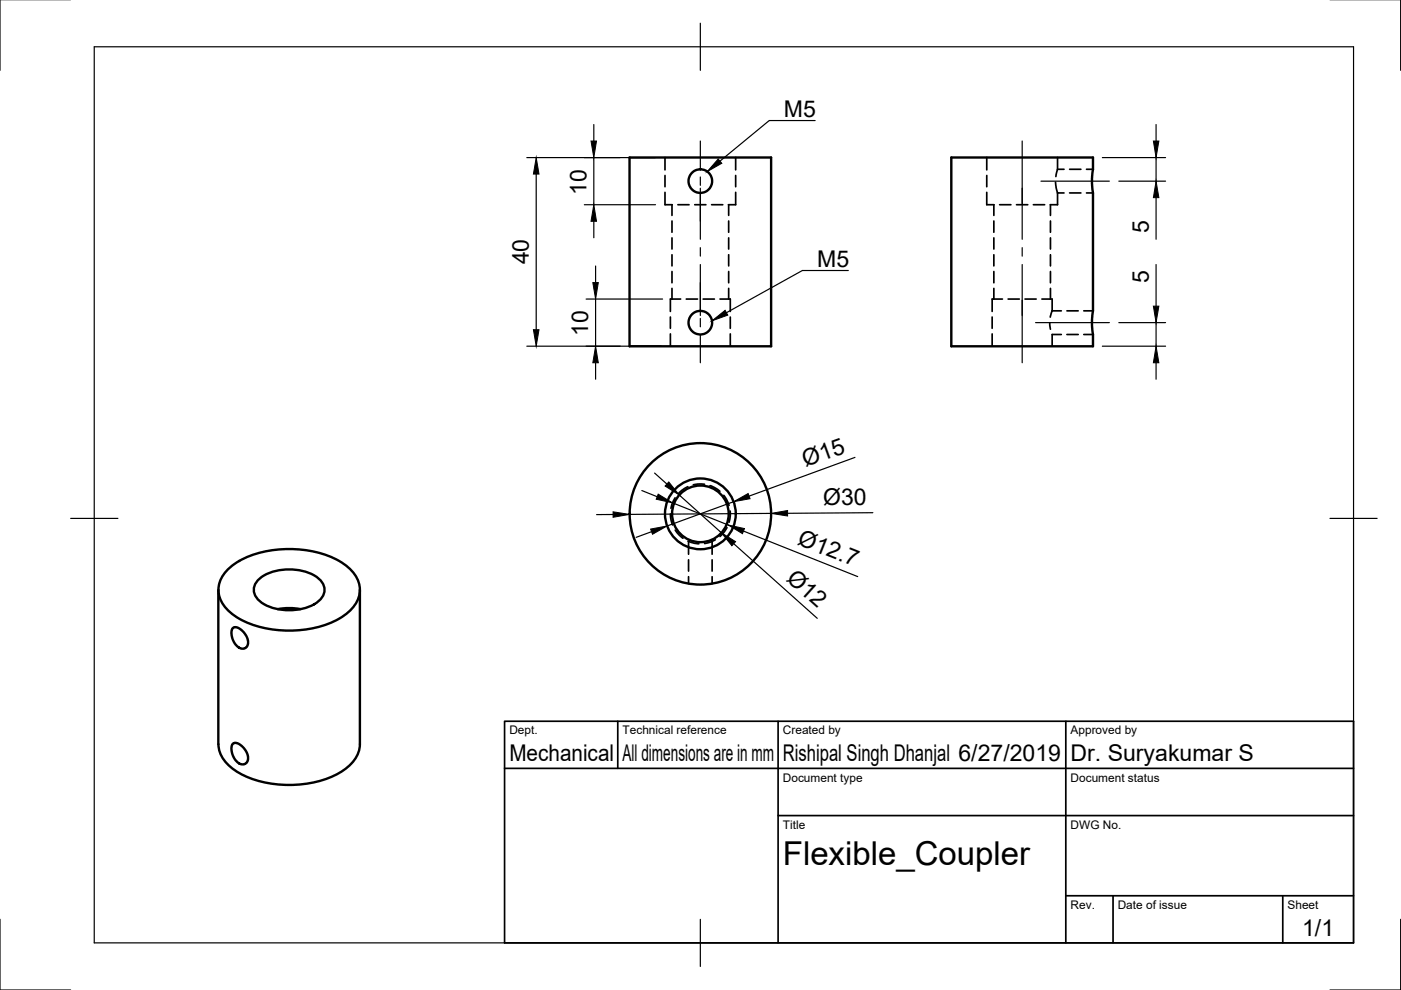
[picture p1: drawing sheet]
<svg xmlns="http://www.w3.org/2000/svg" width="297mm" height="210mm" viewBox="0 0 297 210" stroke-linecap="round" stroke-linejoin="round" font-family="sans-serif">
<!-- layer: Visible -->
<g fill="none" stroke="#000" stroke-width=".51">
<path d="M133.5 33.4h30v40h-30zM201.7 33.4h30v2.5l-.2 1.9 .2 3.1v25l-.2 1.9 .2 5.6h-30zM46.3 125.1v32.7M48.6 120.5a20.2 20.2 0 0 1 15-4 18.1 18.1 0 0 1 10.5 4 5.7 5.7 0 0 1 0 9.1 20.2 20.2 0 0 1-15.1 4 18.1 18.1 0 0 1-10.4-4 5.7 5.7 0 0 1 0-9.1zM49.4 133.2l.5-.2 .8 .2 .6 .4 .7 .9 .6 1.4-.1 .9-.5 .6-.4 .1-.7-.1-1.1-.9-.7-1.8v-1zM54.6 123.1a9.8 9.8 0 0 1 8.3-2.3 7.7 7.7 0 0 1 5.6 2.9 2.92 2.92 0 0 1-1.1 3.9 11.2 11.2 0 0 1-12.2 0 2.92 2.92 0 0 1-.6-4.5zM58.9 129.2l2.8-.3 2 .3M76.3 125.1v32.7a6.9 6.9 0 0 1-3.3 5.4 23 23 0 0 1-19.7 1.9 11.1 11.1 0 0 1-6.6-5.3l-.4-2M49.4 157.7l.5-.2 .8 .2 .6 .5 .7 .9 .6 1.4-.1 .9-.5 .5-.4 .2-.7-.1-.5-.4-.6-.6-.4-.8-.3-1v-1z"/>
<circle cx="148.5" cy="38.4" r="2.5"/>
<circle cx="148.5" cy="68.4" r="2.5"/>
<circle cx="148.5" cy="108.9" r="7.5"/>
<circle cx="148.5" cy="108.9" r="6"/>
<circle cx="148.5" cy="108.9" r="15"/>
</g>
<!-- layer: Hidden -->
<g fill="none" stroke="#000" stroke-width=".36">
<path d="M141 33.4v2.6M141 37.2v2.4M156 33.4v2.6M156 37.2v2.4M209.2 33.4v2.6M209.2 37.2v2.4M223.8 38.6l.4 2.3M224.2 35.9l-.3 1.5M224.2 35.9h1.4M224.2 33.4v2.5M226.8 35.9h2.4M230.4 35.9h1.3"/>
<path d="M141 40.8v2.6h1.5M142.5 43.4v2.3M142.5 46.9v2.3M142.5 50.4v2.4M142.5 54v2.4M142.5 57.6v2.4M143.7 43.4h2.4M147.3 43.4h2.4M150.9 43.4h2.3M154.5 43.4v2.3M154.5 46.9v2.3M154.5 50.4v2.4"/>
<path d="M154.5 54v2.4M154.5 57.6v2.4M156 40.8v2.6h-1.6M209.2 40.8v2.6h1.6M210.7 43.4v2.3M210.7 46.9v2.3M210.7 50.4v2.4M210.7 54v2.4M210.7 57.6v2.4M211.9 43.4h2.4M215.5 43.4h2.4M219.1 43.4h2.4"/>
<path d="M222.7 43.4v2.3M222.7 46.9v2.3M222.7 50.4v2.4M222.7 54v2.4M222.7 57.6v2.4M224.2 40.9v2.5h-1.5M224.2 40.9h1.4M226.8 40.9h2.4M230.4 40.9h1.3M142.1 67.2v2.4M142.1 70.8v2.6M142.5 61.1v2.3"/>
<path d="M144.3 63.4h-2.2v2.6M145.5 63.4h2.4M149.1 63.4h2.4M152.7 63.4h2.1v2.6M154.5 61.1v2.3M154.8 67.2v2.4M154.8 70.8v2.6M210.4 67.2v2.4M210.4 70.8v2.6M210.7 61.1v2.3M212.5 63.4h-2.1v2.6M213.7 63.4h2.4"/>
<path d="M217.3 63.4h2.4M220.9 63.4h2.2v2.5M222.6 68.4l.1 1.4M222.7 61.1v2.3M223.1 65.9l-.4 1.3M223.1 65.9h1.9M225 70.9h-1.9v2.5M226.2 70.9h2.4M226.2 65.9h2.4M229.8 70.9h1.9M229.8 65.9h1.9M142.1 109l.2 1.4 .3 .9"/>
<path d="M143.1 105.6l-.6 1.2-.2 1M143.2 112.4l.9 1.1 .7 .6M145.8 103.2l-1.2 .7-.7 .7M145.9 114.7l1.3 .5 1 .1M146 114.8v2.7M146 118.7v2.4M149.4 102.7l-1.5-.1-.9 .2M150.5 103l.9 .3 1.2 .9M151 114.8v2.7M151 118.7v2.4M151.7 114.4l-.9 .5-1.4 .3M153.5 105l.5 .8 .6 1.4"/>
<path d="M154.1 111.9l-1.4 1.9M154.8 108.3v1l-.2 1.4M146 122.3v1.5M151 122.3v1.5"/>
</g>
<!-- layer: Border -->
<path d="M0 -.1v15M297 -.1v15M20 9.9h267v190h-267zM148.5 4.9v10M15 109.9h10M282 109.9h10M0 194.9v15h15M148.5 194.9v10M297 194.9v15h-15" fill="none" stroke="#000" stroke-width=".25"/>
<!-- layer: TitleBlock -->
<path d="M107 152.9h180v47h-180zM131 152.9v10M165 152.9v47M226 152.9v47M107 162.9h180M165 172.9h122M226 189.9h61M236 189.9v10M272 189.9v10" fill="none" stroke="#000" stroke-width=".36"/>
<!-- layer: Dimensions -->
<g fill="none" stroke="#000" stroke-width=".25">
<path d="M111.7 33.4h27.3M113.7 36.9v33M125.9 26.4v3.5M125.9 33.4v10M233.7 33.4h13.4M237.2 38.4h9.9M245.1 26.4v3.5M245.1 33.4v5M123.9 43.4h15.1M125.9 46.9v3.5M126.3 56.4v3.5M245.1 41.9v8.8"/>
<path d="M245.1 56.1v8.8M111.7 73.4h28.4M124.3 63.4h16.2M126.3 63.4v10M126.3 76.9v3.5M233.7 73.4h13.4M237.2 68.4h9.9M245.1 68.4v5M245.1 76.9v3.5M181.3 97l-22.5 8.2M130 109.1h-3.5M136.1 104l3.2 1.3"/>
<path d="M138.2 112.7l-3.3 1.2M138.8 100.3l2.6 2.3M142.6 106.6l11.8 4.7M144 105l9 8M155.5 106.4l-14.1 5.1M155.6 115.3l17.7 15.8M157.6 112.6l24.2 9.7M163.5 108.9l-30 .2M185.1 108.7l-18.1 .1"/>
</g>
<g fill="#000" stroke="#000" stroke-width=".21">
<path d="M113.7 33.4l.6 3.5h-1.2zM125.3 29.9h1.2l-.6 3.5zM244.5 29.9h1.2l-.6 3.5zM125.9 43.4l.6 3.5h-1.2zM125.7 59.9h1.2l-.6 3.5zM245.1 38.4l.6 3.5h-1.2zM113.1 69.9h1.2l-.6 3.5zM126.3 73.4l.6 3.5h-1.2zM245.1 73.4l.6 3.5h-1.2zM244.5 64.9h1.2l-.6 3.5zM130 108.5l3.5 .6-3.5 .6zM137.9 112.2l3.5-.7-3.1 1.8z"/>
<path d="M139.6 104.8l3 1.8-3.5-.8zM141.8 102.2l2.2 2.8-3-1.9zM153 113l3 1.8-.8 .9zM154.4 111.3l3.4 .8-.4 1zM155.5 106.4l3.1-1.8 .4 1.1zM163.5 108.9l3.5-.7v1.2z"/>
</g>
<!-- layer: Annotations -->
<path d="M152.3 33.7l.7 .9-3.1 1.8zM151 68l2.7-2.2 .6 1z" fill="#000" stroke="#000" stroke-width=".21"/>
<path d="M172.8 25.6h-9.7l-10.4 8.6M179.9 57.4h-9.8l-16.1 8.9" fill="none" stroke="#000" stroke-width=".25"/>
<!-- layer: Center Lines -->
<path d="M148.5 29.9v5.8M148.5 37.5v1.8M148.5 39.9v10.8M216.7 29.9v20.8M220.7 38.4h14.5M148.5 52.5v1.8M148.5 56.1v10.8M216.7 52.5v1.8M216.7 56.1v20.8M148.5 67.5v1.8M148.5 71.1v5.8M219.6 68.4h15.6" fill="none" stroke="#000" stroke-width=".25"/>
<text font-size="7" x="166" y="183.4">Flexible_Coupler</text>
<g font-size="4.9">
<text x="166.2" y="24.9">M5</text>
<text x="124.3" y="41.3" transform="rotate(-90 124.3 41.3)">10</text>
<text x="243.5" y="49.4" transform="rotate(-90 243.5 49.4)">5</text>
<text x="112.1" y="56" transform="rotate(-90 112.1 56)">40</text>
<text x="173.2" y="56.7">M5</text>
<text x="243.5" y="60.1" transform="rotate(-90 243.5 60.1)">5</text>
<text x="124.7" y="71.3" transform="rotate(-90 124.7 71.3)">10</text>
<text x="170.8" y="99.1" transform="rotate(-20 170.8 99.1)">Ø15</text>
<text x="174.5" y="107.1">Ø30</text>
<text x="168.9" y="115.3" transform="rotate(22 168.9 115.3)">Ø12.7</text>
<text x="166.5" y="122.9" transform="rotate(42 166.5 122.9)">Ø12</text>
<text x="108" y="161.4">Mechanical</text>
<text x="132" y="161.4">All dimensions are in mm</text>
<text x="166" y="161.4">Rishipal Singh Dhanjal 6/27/2019</text>
<text x="227" y="161.4">Dr. Suryakumar S</text>
<text x="276.1" y="198.6">1/1</text>
</g>
<g font-size="2.5">
<text x="108" y="155.7">Dept.</text>
<text x="132" y="155.7">Technical reference</text>
<text x="166" y="155.7">Created by</text>
<text x="227" y="155.7">Approved by</text>
<text x="166" y="165.7">Document type</text>
<text x="227" y="165.7">Document status</text>
<text x="166" y="175.7">Title</text>
<text x="227" y="175.7">DWG No.</text>
<text x="227" y="192.7">Rev.</text>
<text x="237" y="192.7">Date of issue</text>
<text x="273" y="192.7">Sheet</text>
</g>
</svg>
